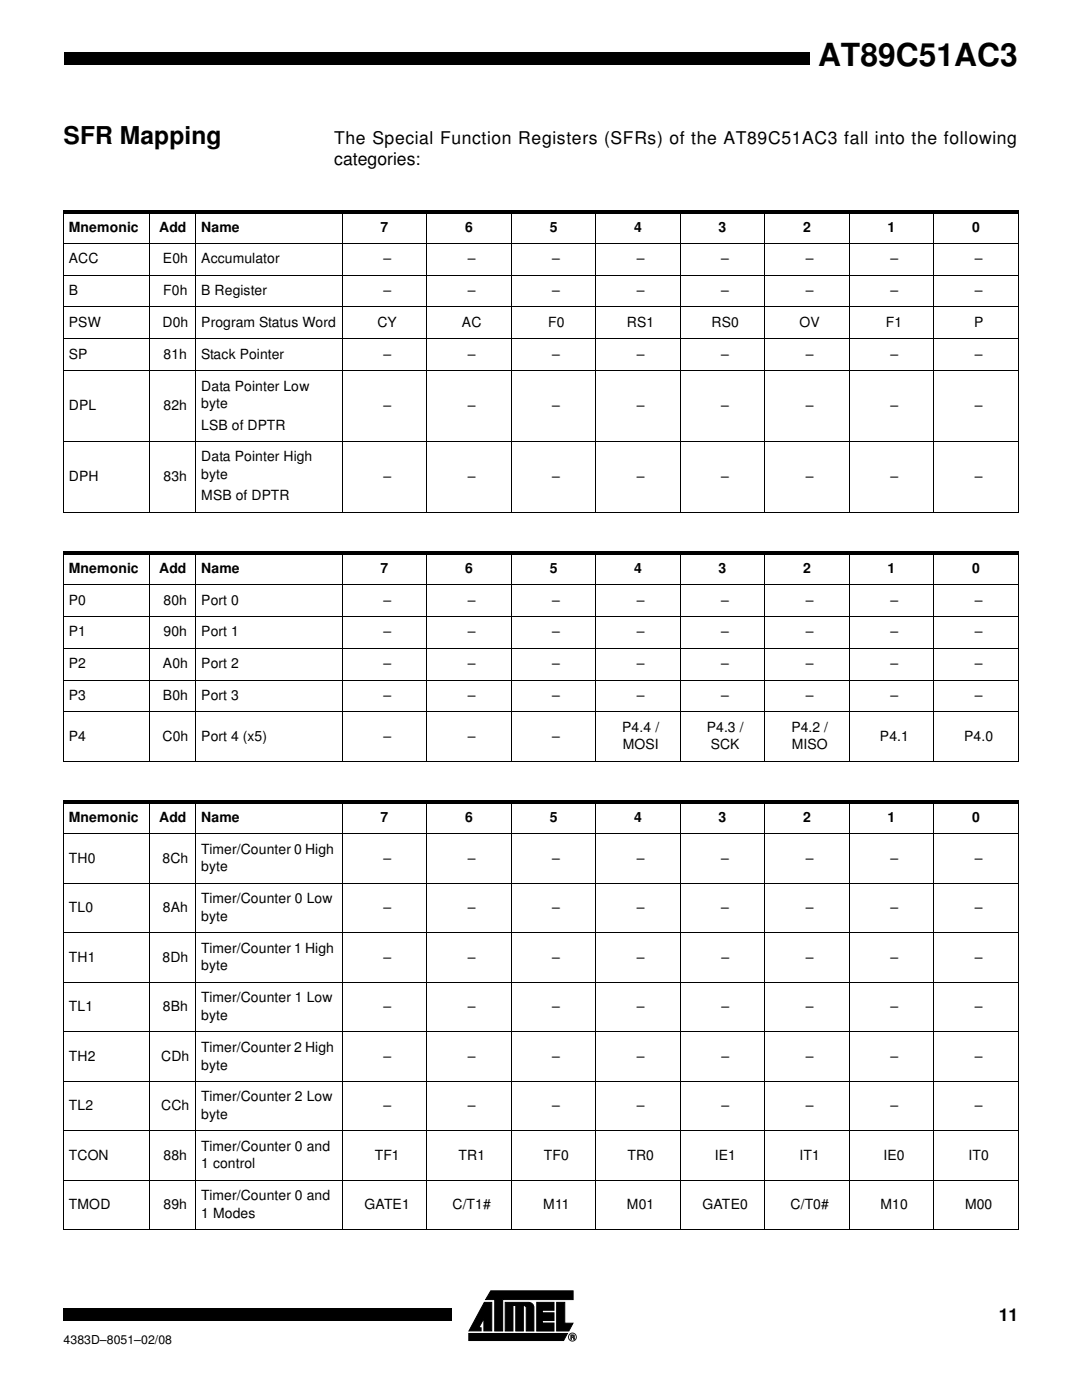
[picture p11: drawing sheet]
<svg xmlns="http://www.w3.org/2000/svg" width="216mm" height="279mm" viewBox="0 0 216 279" stroke-linecap="round" stroke-linejoin="round" font-family="sans-serif">
<path d="M7.2 10.5h154.3v2.4h-154.3zM12.7 261.1h1.2v2.4h-1.2zM13.9 261.1h75v2.4h-75zM88.9 261.1h1.2v2.4h-1.2z" fill="#000"/>
<g fill="#fff">
<path d="M0 6.4h12.7v12.7h-12.7z"/>
<path d="M92.3 256.7h23.8v11.9h-23.8z"/>
<path d="M93.2 257.5h22.1v10.3h-22.1z"/>
</g>
<path d="M96.6 259.9h1.5v5.7h-1.5v-2.5l-1.1 1.9h.5v.6h-2.4zM107.1 259.9h3.4v1.6h-2.3v.5h2.3v1.5h-2.3v.5h2.3v1.6h-3.4zM111.1 259.9h1.6v4.2h1.6l-.8 1.5h-2.4zM93.5 266.1h19.7l-.7 1.4h-19zM97.9 257.6h16.5v1.8h-14.1v6.2h-1.6v-6.2h-1.8zM100.8 259.9h4.6a1.05 1.05 0 0 1 1.1 1.2v4.5h-1.5v-4.6a.52 .52 0 0 0-.6-.5v5.1h-1.5v-5.1h-.5v5.1h-1.6z" fill="#000"/>
<path d="M96.6 259.9h1.5v5.7h-1.5v-2.5l-1.1 1.9h.5v.6h-2.4zM97.9 257.6h16.5v1.8h-14.1v6.2h-1.6v-6.2h-1.8zM100.8 259.9h4.6a1.05 1.05 0 0 1 1.1 1.2v4.5h-1.5v-4.6a.52 .52 0 0 0-.6-.5v5.1h-1.5v-5.1h-.5v5.1h-1.6zM107.1 259.9h3.4v1.6h-2.3v.5h2.3v1.5h-2.3v.5h2.3v1.6h-3.4zM111.1 259.9h1.6v4.2h1.6l-.8 1.5h-2.4zM93.5 266.1h19.7l-.7 1.4h-19z" fill="none" stroke="#000" stroke-width=".2"/>
<g fill="#231f20">
<path d="M114.3 266.4l.2 .1v.4l.1 .4-.3-.4 .2-.2z"/>
<path d="M113.9 266.4h.4l-.3 .1v.3h.3l-.3 .1v.4h-.1z"/>
</g>
<g fill="none" stroke="#231f20" stroke-width=".2">
<path d="M113.9 266.4l.6 .1v.4l.1 .4h-.1l-.2-.4h-.3v.4h-.1zM114 266.5h.4v.3h-.4z"/>
<circle cx="114.2" cy="266.8" r=".8"/>
</g>
<g fill="none" stroke="#000" stroke-width=".2">
<path d="M12.6 48.6h190.7M12.6 54.9h190.7M12.7 42.5v59.6M29.9 41.9v60.4M39.1 41.9v60.4M68.3 41.9v60.4M85.2 41.9v60.4M102 41.9v60.4M118.9 41.9v60.4M135.8 41.9v60.4M152.6 41.9v60.4M169.5 41.9v60.4"/>
<path d="M186.4 41.9v60.4M203.2 42.5v59.6M12.6 61.3h190.7M12.6 67.6h190.7M12.6 74h190.7M12.6 88.1h190.7M12.6 102.2h190.7M12.6 116.7h190.7M12.7 110.7v41.1M29.9 109.9v42.1M39.1 109.9v42.1M68.3 109.9v42.1"/>
<path d="M85.2 109.9v42.1M102 109.9v42.1M118.9 109.9v42.1M135.8 109.9v42.1M152.6 109.9v42.1M169.5 109.9v42.1M186.4 109.9v42.1M203.2 110.7v41.1M12.6 123h190.7M12.6 129.4h190.7M12.6 135.7h190.7M12.6 142.1h190.7"/>
<path d="M12.6 151.9h190.7M29.9 159.7v85.8M39.1 159.7v85.8M68.3 159.7v85.8M85.2 159.7v85.8M102 159.7v85.8M118.9 159.7v85.8M135.8 159.7v85.8M152.6 159.7v85.8M169.5 159.7v85.8M186.4 159.7v85.8M12.6 166.4h190.7"/>
<path d="M12.6 176.3h190.7M12.7 160.4v84.9M203.2 160.4v84.9M12.6 186.1h190.7M12.6 196h190.7M12.6 205.9h190.7M12.6 215.8h190.7M12.6 225.7h190.7M12.6 235.5h190.7M12.6 245.4h190.7"/>
</g>
<path d="M12.6 41.9h190.7v.7h-190.7zM12.6 110h190.7v.7h-190.7zM12.6 159.7h190.7v.7h-190.7z" fill="#000"/>
<text font-size="6.3" x="163.2" y="13.2">AT89C51AC3</text>
<text font-size="4.9" x="12.7" y="28.7">SFR Mapping</text>
<g font-size="3.5">
<text x="66.7" y="28.7">The Special Function Registers (SFRs) of the AT89C51AC3 fall into the following</text>
<text x="66.7" y="32.9">categories:</text>
<text x="199.3" y="263.7">11</text>
</g>
<g font-size="2.8">
<text x="13.8" y="46.2">Mnemonic</text>
<text x="31.7" y="46.2">Add</text>
<text x="40.1" y="46.2">Name</text>
<text x="75.9" y="46.2">7</text>
<text x="92.8" y="46.2">6</text>
<text x="109.7" y="46.2">5</text>
<text x="126.5" y="46.2">4</text>
<text x="143.4" y="46.2">3</text>
<text x="160.3" y="46.2">2</text>
<text x="177.1" y="46.2">1</text>
<text x="194" y="46.2">0</text>
<text x="13.8" y="52.6">ACC</text>
<text x="32.5" y="52.6">E0h</text>
<text x="40.1" y="52.6">Accumulator</text>
<text x="76.5" y="52.6">–</text>
<text x="93.3" y="52.6">–</text>
<text x="110.2" y="52.6">–</text>
<text x="127.1" y="52.6">–</text>
<text x="143.9" y="52.6">–</text>
<text x="160.8" y="52.6">–</text>
<text x="177.7" y="52.6">–</text>
<text x="194.5" y="52.6">–</text>
<text x="13.8" y="58.9">B</text>
<text x="32.6" y="58.9">F0h</text>
<text x="40.1" y="58.9">B Register</text>
<text x="76.5" y="58.9">–</text>
<text x="93.3" y="58.9">–</text>
<text x="110.2" y="58.9">–</text>
<text x="127.1" y="58.9">–</text>
<text x="143.9" y="58.9">–</text>
<text x="160.8" y="58.9">–</text>
<text x="177.7" y="58.9">–</text>
<text x="194.5" y="58.9">–</text>
<text x="13.8" y="65.3">PSW</text>
<text x="32.4" y="65.3">D0h</text>
<text x="40.1" y="65.3">Program Status Word</text>
<text x="75.3" y="65.3">CY</text>
<text x="92.2" y="65.3">AC</text>
<text x="109.3" y="65.3">F0</text>
<text x="125.1" y="65.3">RS1</text>
<text x="142" y="65.3">RS0</text>
<text x="159.6" y="65.3">OV</text>
<text x="176.8" y="65.3">F1</text>
<text x="194.4" y="65.3">P</text>
<text x="13.8" y="71.6">SP</text>
<text x="32.6" y="71.6">81h</text>
<text x="40.1" y="71.6">Stack Pointer</text>
<text x="76.5" y="71.6">–</text>
<text x="93.3" y="71.6">–</text>
<text x="110.2" y="71.6">–</text>
<text x="127.1" y="71.6">–</text>
<text x="143.9" y="71.6">–</text>
<text x="160.8" y="71.6">–</text>
<text x="177.7" y="71.6">–</text>
<text x="194.5" y="71.6">–</text>
<text x="40.1" y="78">Data Pointer Low</text>
<text x="13.8" y="81.8">DPL</text>
<text x="32.6" y="81.8">82h</text>
<text x="40.1" y="81.5">byte</text>
<text x="76.5" y="81.8">–</text>
<text x="93.3" y="81.8">–</text>
<text x="110.2" y="81.8">–</text>
<text x="127.1" y="81.8">–</text>
<text x="143.9" y="81.8">–</text>
<text x="160.8" y="81.8">–</text>
<text x="177.7" y="81.8">–</text>
<text x="194.5" y="81.8">–</text>
<text x="40.1" y="85.7">LSB of DPTR</text>
<text x="13.8" y="96">DPH</text>
<text x="32.6" y="96">83h</text>
<text x="40.1" y="92.1">Data Pointer High</text>
<text x="40.1" y="95.6">byte</text>
<text x="76.5" y="96">–</text>
<text x="93.3" y="96">–</text>
<text x="110.2" y="96">–</text>
<text x="127.1" y="96">–</text>
<text x="143.9" y="96">–</text>
<text x="160.8" y="96">–</text>
<text x="177.7" y="96">–</text>
<text x="194.5" y="96">–</text>
<text x="40.1" y="99.8">MSB of DPTR</text>
<text x="13.8" y="114.3">Mnemonic</text>
<text x="31.7" y="114.3">Add</text>
<text x="40.1" y="114.3">Name</text>
<text x="75.9" y="114.3">7</text>
<text x="92.8" y="114.3">6</text>
<text x="109.7" y="114.3">5</text>
<text x="126.5" y="114.3">4</text>
<text x="143.4" y="114.3">3</text>
<text x="160.3" y="114.3">2</text>
<text x="177.1" y="114.3">1</text>
<text x="194" y="114.3">0</text>
<text x="13.8" y="120.7">P0</text>
<text x="32.6" y="120.7">80h</text>
<text x="40.1" y="120.7">Port 0</text>
<text x="76.5" y="120.7">–</text>
<text x="93.3" y="120.7">–</text>
<text x="110.2" y="120.7">–</text>
<text x="127.1" y="120.7">–</text>
<text x="143.9" y="120.7">–</text>
<text x="160.8" y="120.7">–</text>
<text x="177.7" y="120.7">–</text>
<text x="194.5" y="120.7">–</text>
<text x="13.8" y="127">P1</text>
<text x="32.6" y="127">90h</text>
<text x="40.1" y="127">Port 1</text>
<text x="76.5" y="127">–</text>
<text x="93.3" y="127">–</text>
<text x="110.2" y="127">–</text>
<text x="127.1" y="127">–</text>
<text x="143.9" y="127">–</text>
<text x="160.8" y="127">–</text>
<text x="177.7" y="127">–</text>
<text x="194.5" y="127">–</text>
<text x="13.8" y="133.4">P2</text>
<text x="32.5" y="133.4">A0h</text>
<text x="40.1" y="133.4">Port 2</text>
<text x="76.5" y="133.4">–</text>
<text x="93.3" y="133.4">–</text>
<text x="110.2" y="133.4">–</text>
<text x="127.1" y="133.4">–</text>
<text x="143.9" y="133.4">–</text>
<text x="160.8" y="133.4">–</text>
<text x="177.7" y="133.4">–</text>
<text x="194.5" y="133.4">–</text>
<text x="13.8" y="139.7">P3</text>
<text x="32.5" y="139.7">B0h</text>
<text x="40.1" y="139.7">Port 3</text>
<text x="76.5" y="139.7">–</text>
<text x="93.3" y="139.7">–</text>
<text x="110.2" y="139.7">–</text>
<text x="127.1" y="139.7">–</text>
<text x="143.9" y="139.7">–</text>
<text x="160.8" y="139.7">–</text>
<text x="177.7" y="139.7">–</text>
<text x="194.5" y="139.7">–</text>
<text x="13.8" y="147.8">P4</text>
<text x="32.4" y="147.8">C0h</text>
<text x="40.1" y="147.8">Port 4 (x5)</text>
<text x="76.5" y="147.8">–</text>
<text x="93.3" y="147.8">–</text>
<text x="110.2" y="147.8">–</text>
<text x="124.2" y="146.1">P4.4 /</text>
<text x="124.2" y="149.6">MOSI</text>
<text x="141" y="146.1">P4.3 /</text>
<text x="141.8" y="149.6">SCK</text>
<text x="157.9" y="146.1">P4.2 /</text>
<text x="158" y="149.6">MISO</text>
<text x="175.6" y="147.8">P4.1</text>
<text x="192.4" y="147.8">P4.0</text>
<text x="13.8" y="164">Mnemonic</text>
<text x="31.7" y="164">Add</text>
<text x="40.1" y="164">Name</text>
<text x="75.9" y="164">7</text>
<text x="92.8" y="164">6</text>
<text x="109.7" y="164">5</text>
<text x="126.5" y="164">4</text>
<text x="143.4" y="164">3</text>
<text x="160.3" y="164">2</text>
<text x="177.1" y="164">1</text>
<text x="194" y="164">0</text>
<text x="13.8" y="172.2">TH0</text>
<text x="32.4" y="172.2">8Ch</text>
<text x="40.1" y="170.4">Timer/Counter 0 High</text>
<text x="40.1" y="173.9">byte</text>
<text x="76.5" y="172.2">–</text>
<text x="93.3" y="172.2">–</text>
<text x="110.2" y="172.2">–</text>
<text x="127.1" y="172.2">–</text>
<text x="143.9" y="172.2">–</text>
<text x="160.8" y="172.2">–</text>
<text x="177.7" y="172.2">–</text>
<text x="194.5" y="172.2">–</text>
<text x="13.8" y="182">TL0</text>
<text x="32.5" y="182">8Ah</text>
<text x="40.1" y="180.3">Timer/Counter 0 Low</text>
<text x="40.1" y="183.8">byte</text>
<text x="76.5" y="182">–</text>
<text x="93.3" y="182">–</text>
<text x="110.2" y="182">–</text>
<text x="127.1" y="182">–</text>
<text x="143.9" y="182">–</text>
<text x="160.8" y="182">–</text>
<text x="177.7" y="182">–</text>
<text x="194.5" y="182">–</text>
<text x="13.8" y="191.9">TH1</text>
<text x="32.4" y="191.9">8Dh</text>
<text x="40.1" y="190.2">Timer/Counter 1 High</text>
<text x="76.5" y="191.9">–</text>
<text x="93.3" y="191.9">–</text>
<text x="110.2" y="191.9">–</text>
<text x="127.1" y="191.9">–</text>
<text x="143.9" y="191.9">–</text>
<text x="160.8" y="191.9">–</text>
<text x="177.7" y="191.9">–</text>
<text x="194.5" y="191.9">–</text>
<text x="40.1" y="193.7">byte</text>
<text x="13.8" y="201.8">TL1</text>
<text x="32.5" y="201.8">8Bh</text>
<text x="40.1" y="200">Timer/Counter 1 Low</text>
<text x="40.1" y="203.5">byte</text>
<text x="76.5" y="201.8">–</text>
<text x="93.3" y="201.8">–</text>
<text x="110.2" y="201.8">–</text>
<text x="127.1" y="201.8">–</text>
<text x="143.9" y="201.8">–</text>
<text x="160.8" y="201.8">–</text>
<text x="177.7" y="201.8">–</text>
<text x="194.5" y="201.8">–</text>
<text x="40.1" y="209.9">Timer/Counter 2 High</text>
<text x="13.8" y="211.7">TH2</text>
<text x="32.2" y="211.7">CDh</text>
<text x="40.1" y="213.4">byte</text>
<text x="76.5" y="211.7">–</text>
<text x="93.3" y="211.7">–</text>
<text x="110.2" y="211.7">–</text>
<text x="127.1" y="211.7">–</text>
<text x="143.9" y="211.7">–</text>
<text x="160.8" y="211.7">–</text>
<text x="177.7" y="211.7">–</text>
<text x="194.5" y="211.7">–</text>
<text x="13.8" y="221.5">TL2</text>
<text x="32.2" y="221.5">CCh</text>
<text x="40.1" y="219.8">Timer/Counter 2 Low</text>
<text x="76.5" y="221.5">–</text>
<text x="93.3" y="221.5">–</text>
<text x="110.2" y="221.5">–</text>
<text x="127.1" y="221.5">–</text>
<text x="143.9" y="221.5">–</text>
<text x="160.8" y="221.5">–</text>
<text x="177.7" y="221.5">–</text>
<text x="194.5" y="221.5">–</text>
<text x="40.1" y="223.3">byte</text>
<text x="13.8" y="231.4">TCON</text>
<text x="32.6" y="231.4">88h</text>
<text x="40.1" y="229.7">Timer/Counter 0 and</text>
<text x="40.1" y="233.2">1 control</text>
<text x="74.8" y="231.4">TF1</text>
<text x="91.5" y="231.4">TR1</text>
<text x="108.5" y="231.4">TF0</text>
<text x="125.2" y="231.4">TR0</text>
<text x="142.6" y="231.4">IE1</text>
<text x="159.6" y="231.4">IT1</text>
<text x="176.3" y="231.4">IE0</text>
<text x="193.3" y="231.4">IT0</text>
<text x="40.1" y="239.5">Timer/Counter 0 and</text>
<text x="13.8" y="241.3">TMOD</text>
<text x="32.6" y="241.3">89h</text>
<text x="40.1" y="243.1">1 Modes</text>
<text x="72.7" y="241.3">GATE1</text>
<text x="90.3" y="241.3">C/T1#</text>
<text x="108.4" y="241.3">M11</text>
<text x="125.1" y="241.3">M01</text>
<text x="140.2" y="241.3">GATE0</text>
<text x="157.7" y="241.3">C/T0#</text>
<text x="175.7" y="241.3">M10</text>
<text x="192.6" y="241.3">M00</text>
</g>
<text font-size="2.5" x="12.7" y="268.1">4383D–8051–02/08</text>
</svg>
